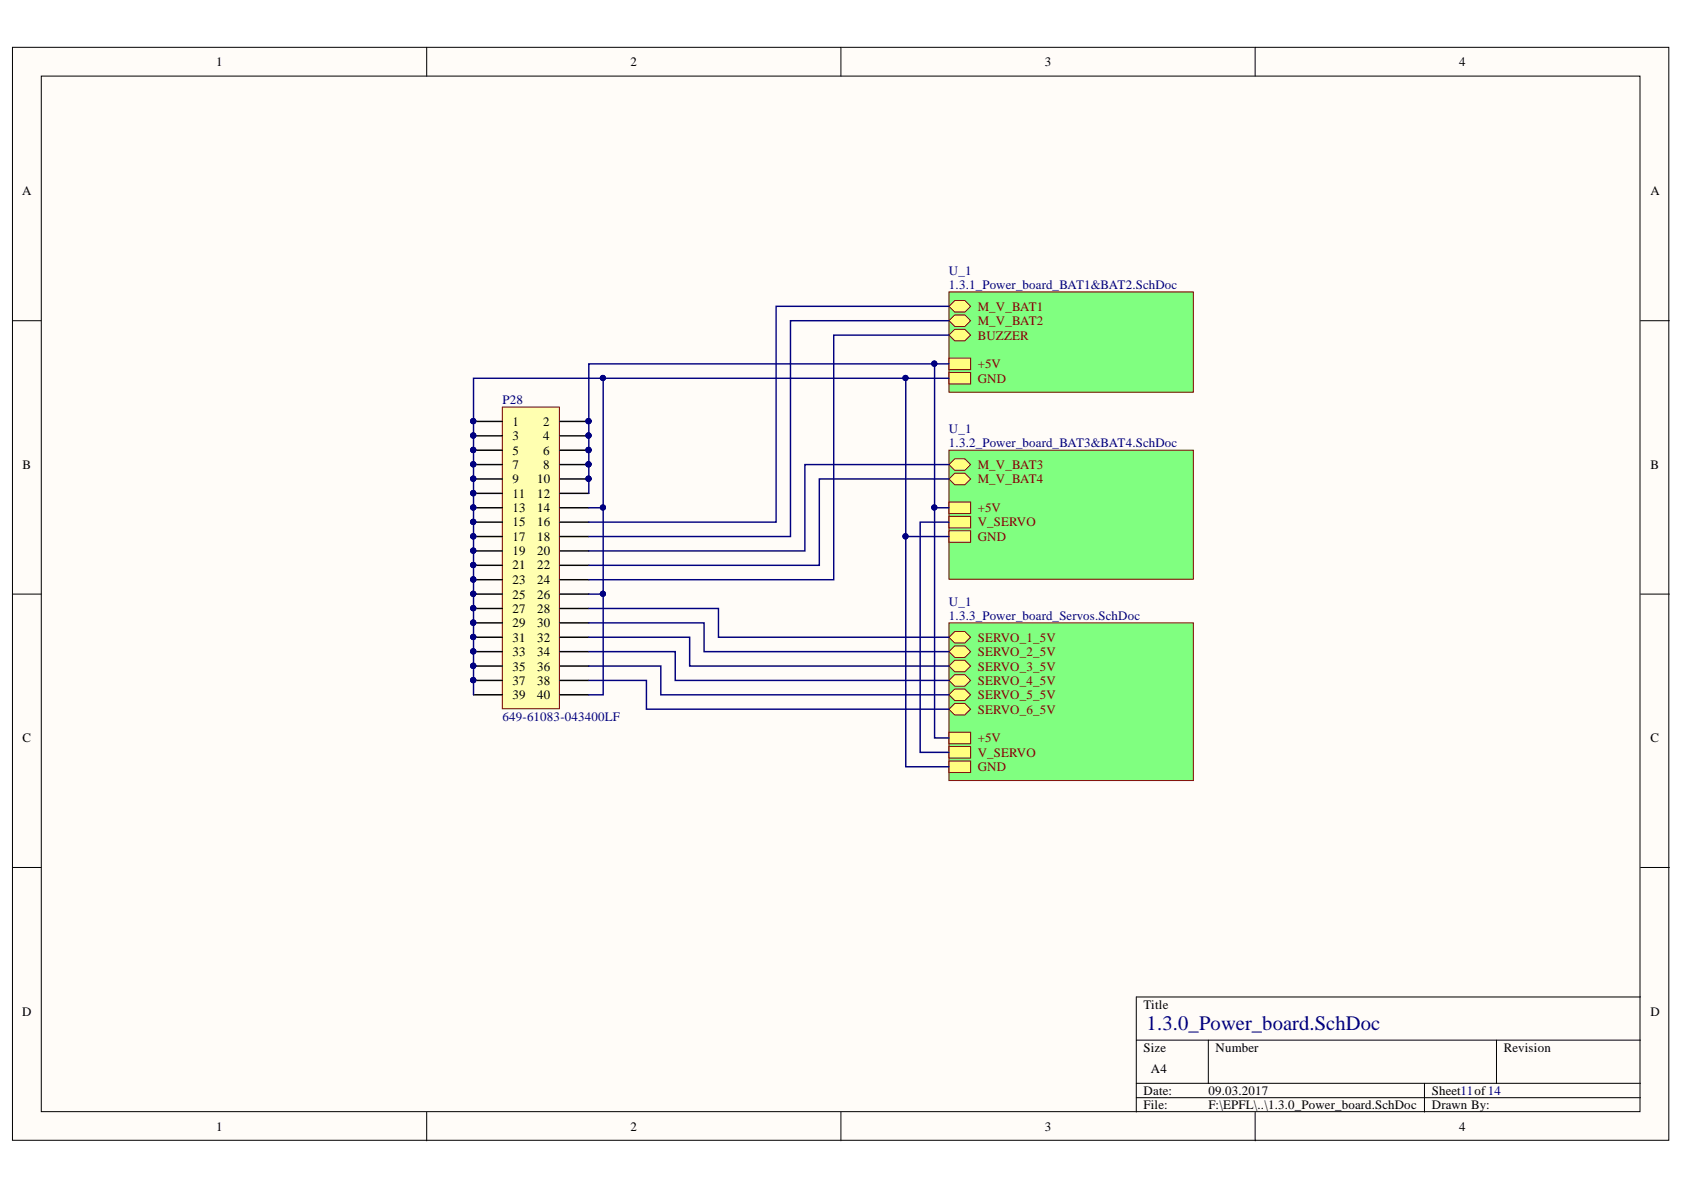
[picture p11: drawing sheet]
<svg xmlns="http://www.w3.org/2000/svg" width="297mm" height="210mm" viewBox="0 0 297 210" stroke-linecap="round" stroke-linejoin="round" font-family="sans-serif">
<g fill="#fffcf8" stroke="#000" stroke-width=".18">
<path d="M2.2 8.3h292.2v192.8h-292.2z"/>
<path d="M7.3 13.4h282v182.7h-282z"/>
</g>
<g fill="none" stroke="#000" stroke-width=".18">
<path d="M75.3 8.3v5.1M148.3 8.3v5.1M221.4 8.3v5.1M2.2 56.6h5.1M289.4 56.6h5.1M2.2 104.8h5.1M289.4 104.8h5.1M2.2 153h5.1M289.4 153h5.1M289.4 175.9h-89v20.3M75.3 196.2v5M148.3 196.2v5"/>
<path d="M200.4 183.5h89M200.4 191.1h89M200.4 193.6h89M213.1 183.5v7.6M221.4 196.2v5M251.3 191.1v5.1M264 183.5v7.6"/>
</g>
<path d="M88.6 71.8h10.1v53.2h-10.1z" fill="#ffffb0" stroke="#800000" stroke-width=".18"/>
<g fill="none" stroke="#000" stroke-width=".25">
<path d="M83.5 74.3h5.1M83.5 76.9h5.1M83.5 79.4h5.1M98.8 74.3h5.1M98.8 76.9h5.1M98.8 79.4h5.1M83.5 81.9h5.1M83.5 84.5h5.1M83.5 87h5.1M83.5 89.6h5.1M83.5 92.1h5.1M83.5 94.6h5.1"/>
<path d="M83.5 97.2h5.1M83.5 99.7h5.1M98.8 81.9h5.1M98.8 84.5h5.1M98.8 87h5.1M98.8 89.6h5.1M98.8 92.1h5.1M98.8 94.6h5.1M98.8 97.2h5.1M98.8 99.7h5.1M83.5 102.3h5.1M83.5 104.8h5.1"/>
<path d="M83.5 107.3h5.1M83.5 109.9h5.1M83.5 112.4h5.1M83.5 114.9h5.1M83.5 117.5h5.1M98.8 102.3h5.1M98.8 104.8h5.1M98.8 107.3h5.1M98.8 109.9h5.1M98.8 112.4h5.1M98.8 114.9h5.1M98.8 117.5h5.1"/>
<path d="M83.5 120h5.1M83.5 122.6h5.1M98.8 120h5.1M98.8 122.6h5.1"/>
</g>
<g fill="#000080" stroke="#000080" stroke-width=".18">
<circle cx="83.5" cy="74.3" r=".46"/>
<circle cx="103.8" cy="74.3" r=".46"/>
<circle cx="83.5" cy="76.8" r=".46"/>
<circle cx="103.8" cy="76.8" r=".46"/>
<circle cx="83.5" cy="79.4" r=".46"/>
<circle cx="103.8" cy="79.4" r=".46"/>
<circle cx="83.5" cy="81.9" r=".46"/>
<circle cx="103.8" cy="81.9" r=".46"/>
<circle cx="83.5" cy="84.4" r=".46"/>
<circle cx="103.8" cy="84.4" r=".46"/>
<circle cx="83.5" cy="87" r=".46"/>
<circle cx="83.5" cy="89.5" r=".46"/>
<circle cx="83.5" cy="92.1" r=".46"/>
<circle cx="83.5" cy="94.6" r=".46"/>
<circle cx="83.5" cy="97.1" r=".46"/>
<circle cx="83.5" cy="99.7" r=".46"/>
<circle cx="83.5" cy="102.2" r=".46"/>
<circle cx="83.5" cy="104.7" r=".46"/>
<circle cx="83.5" cy="107.3" r=".46"/>
<circle cx="83.5" cy="109.8" r=".46"/>
<circle cx="83.5" cy="112.4" r=".46"/>
<circle cx="83.5" cy="114.9" r=".46"/>
<circle cx="83.5" cy="117.4" r=".46"/>
<circle cx="83.5" cy="120" r=".46"/>
</g>
<path d="M167.4 109.9h43.1v27.8h-43.1z" fill="#80ff80" stroke="#800000" stroke-width=".18"/>
<path d="M167.4 112.4l1-1h1.8l1 1-1 1h-1.8z" fill-rule="evenodd" fill="#ffff80"/>
<path d="M167.4 112.4l1-1h1.8l1 1-1 1h-1.8z" fill="none" stroke="#800000" stroke-width=".18"/>
<path d="M167.4 114.9l1-1h1.8l1 1-1 1.1h-1.8z" fill-rule="evenodd" fill="#ffff80"/>
<path d="M167.4 114.9l1-1h1.8l1 1-1 1.1h-1.8z" fill="none" stroke="#800000" stroke-width=".18"/>
<path d="M167.4 117.5l1-1h1.8l1 1-1 1h-1.8z" fill-rule="evenodd" fill="#ffff80"/>
<path d="M167.4 117.5l1-1h1.8l1 1-1 1h-1.8z" fill="none" stroke="#800000" stroke-width=".18"/>
<path d="M167.4 120l1-1h1.8l1 1-1 1h-1.8z" fill-rule="evenodd" fill="#ffff80"/>
<path d="M167.4 120l1-1h1.8l1 1-1 1h-1.8z" fill="none" stroke="#800000" stroke-width=".18"/>
<path d="M167.4 122.6l1-1.1h1.8l1 1.1-1 1h-1.8z" fill-rule="evenodd" fill="#ffff80"/>
<path d="M167.4 122.6l1-1.1h1.8l1 1.1-1 1h-1.8z" fill="none" stroke="#800000" stroke-width=".18"/>
<path d="M167.4 125.1l1-1h1.8l1 1-1 1h-1.8z" fill-rule="evenodd" fill="#ffff80"/>
<path d="M167.4 125.1l1-1h1.8l1 1-1 1h-1.8z" fill="none" stroke="#800000" stroke-width=".18"/>
<path d="M167.4 134.2h3.8v2.1h-3.8z" fill-rule="evenodd" fill="#ffff80"/>
<path d="M167.4 134.2h3.8v2.1h-3.8z" fill="none" stroke="#800000" stroke-width=".18"/>
<path d="M167.4 129.2h3.8v2h-3.8z" fill-rule="evenodd" fill="#ffff80"/>
<path d="M167.4 129.2h3.8v2h-3.8z" fill="none" stroke="#800000" stroke-width=".18"/>
<path d="M167.4 131.7h3.8v2h-3.8z" fill-rule="evenodd" fill="#ffff80"/>
<path d="M167.4 131.7h3.8v2h-3.8z" fill="none" stroke="#800000" stroke-width=".18"/>
<path d="M167.4 51.5h43.1v17.7h-43.1z" fill="#80ff80" stroke="#800000" stroke-width=".18"/>
<path d="M167.4 59.1l1-1h1.8l1 1-1 1h-1.8z" fill-rule="evenodd" fill="#ffff80"/>
<path d="M167.4 59.1l1-1h1.8l1 1-1 1h-1.8z" fill="none" stroke="#800000" stroke-width=".18"/>
<path d="M167.4 54l1-1h1.8l1 1-1 1h-1.8z" fill-rule="evenodd" fill="#ffff80"/>
<path d="M167.4 54l1-1h1.8l1 1-1 1h-1.8z" fill="none" stroke="#800000" stroke-width=".18"/>
<path d="M167.4 56.6l1-1h1.8l1 1-1 1h-1.8z" fill-rule="evenodd" fill="#ffff80"/>
<path d="M167.4 56.6l1-1h1.8l1 1-1 1h-1.8z" fill="none" stroke="#800000" stroke-width=".18"/>
<path d="M167.4 65.7h3.8v2h-3.8z" fill-rule="evenodd" fill="#ffff80"/>
<path d="M167.4 65.7h3.8v2h-3.8z" fill="none" stroke="#800000" stroke-width=".18"/>
<path d="M167.4 63.2h3.8v2h-3.8z" fill-rule="evenodd" fill="#ffff80"/>
<path d="M167.4 63.2h3.8v2h-3.8z" fill="none" stroke="#800000" stroke-width=".18"/>
<path d="M167.4 79.4h43.1v22.8h-43.1z" fill="#80ff80" stroke="#800000" stroke-width=".18"/>
<path d="M167.4 81.9l1-1h1.8l1 1-1 1.1h-1.8z" fill-rule="evenodd" fill="#ffff80"/>
<path d="M167.4 81.9l1-1h1.8l1 1-1 1.1h-1.8z" fill="none" stroke="#800000" stroke-width=".18"/>
<path d="M167.4 93.6h3.8v2.1h-3.8z" fill-rule="evenodd" fill="#ffff80"/>
<path d="M167.4 93.6h3.8v2.1h-3.8z" fill="none" stroke="#800000" stroke-width=".18"/>
<path d="M167.4 88.5h3.8v2.1h-3.8z" fill-rule="evenodd" fill="#ffff80"/>
<path d="M167.4 88.5h3.8v2.1h-3.8z" fill="none" stroke="#800000" stroke-width=".18"/>
<path d="M167.4 84.5l1-1h1.8l1 1-1 1h-1.8z" fill-rule="evenodd" fill="#ffff80"/>
<path d="M167.4 84.5l1-1h1.8l1 1-1 1h-1.8z" fill="none" stroke="#800000" stroke-width=".18"/>
<path d="M167.4 91.1h3.8v2h-3.8z" fill-rule="evenodd" fill="#ffff80"/>
<path d="M167.4 91.1h3.8v2h-3.8z" fill="none" stroke="#800000" stroke-width=".18"/>
<g fill="none" stroke="#000080" stroke-width=".25">
<path d="M167.4 59.1h-20.3v43.2h-43.2M167.4 56.6h-28v38h-35.5M167.4 54h-30.5v38.1h-33M106.4 66.7v55.9h-2.5M159.8 66.7v68.5h7.6M164.8 64.2v25.4h2.6M167.4 66.7h-83.9v55.9M167.4 64.2h-63.5v22.8M103.9 89.6h2.5M159.8 94.6h7.6M164.8 89.6v40.6h2.6M167.4 92.1h-5.1v40.6h5.1"/>
<path d="M167.4 84.5h-22.9v15.2h-40.6M167.4 81.9h-25.4v15.3h-38.1M103.9 117.5h12.7v5.1h50.8M103.9 114.9h15.2v5.1h48.3M103.9 112.4h17.7v5.1h45.8M103.9 109.9h20.3v5h43.2M103.9 107.3h22.8v5.1h40.7M103.9 104.8h2.5M103.9 120h10.1v5.1h53.4"/>
</g>
<g fill="#000080" stroke="#000080" stroke-width=".18">
<circle cx="159.7" cy="66.7" r=".46"/>
<circle cx="106.3" cy="66.7" r=".46"/>
<circle cx="83.5" cy="74.3" r=".46"/>
<circle cx="83.5" cy="76.8" r=".46"/>
<circle cx="83.5" cy="79.4" r=".46"/>
<circle cx="83.5" cy="81.9" r=".46"/>
<circle cx="83.5" cy="84.4" r=".46"/>
<circle cx="83.5" cy="87" r=".46"/>
<circle cx="83.5" cy="89.5" r=".46"/>
<circle cx="83.5" cy="92.1" r=".46"/>
<circle cx="83.5" cy="94.6" r=".46"/>
<circle cx="83.5" cy="97.1" r=".46"/>
<circle cx="83.5" cy="99.7" r=".46"/>
<circle cx="83.5" cy="102.2" r=".46"/>
<circle cx="83.5" cy="104.7" r=".46"/>
<circle cx="83.5" cy="107.3" r=".46"/>
<circle cx="83.5" cy="109.8" r=".46"/>
<circle cx="83.5" cy="112.4" r=".46"/>
<circle cx="83.5" cy="114.9" r=".46"/>
<circle cx="83.5" cy="117.4" r=".46"/>
<circle cx="83.5" cy="120" r=".46"/>
<circle cx="164.8" cy="89.5" r=".46"/>
<circle cx="164.8" cy="64.1" r=".46"/>
<circle cx="159.7" cy="94.6" r=".46"/>
<circle cx="106.3" cy="104.7" r=".46"/>
<circle cx="106.3" cy="89.5" r=".46"/>
<circle cx="103.8" cy="84.4" r=".46"/>
<circle cx="103.8" cy="81.9" r=".46"/>
<circle cx="103.8" cy="79.4" r=".46"/>
<circle cx="103.8" cy="76.8" r=".46"/>
<circle cx="103.8" cy="74.3" r=".46"/>
</g>
<text font-size="3.6" fill="#000080" x="202.2" y="181.6">1.3.0_Power_board.SchDoc</text>
<g font-size="2.3">
<text x="38.1" y="11.7">1</text>
<text x="111.2" y="11.7">2</text>
<text x="184.3" y="11.7">3</text>
<text x="257.4" y="11.7">4</text>
<text x="3.9" y="34.5">A</text>
<text x="291.1" y="34.5">A</text>
<text x="90.4" y="75.1">1</text>
<text x="90.4" y="77.6">3</text>
<text x="95.8" y="75.1">2</text>
<text x="95.8" y="77.6">4</text>
<text x="4" y="82.7">B</text>
<text x="90.4" y="80.2">5</text>
<text x="90.4" y="82.7">7</text>
<text x="95.8" y="80.2">6</text>
<text x="95.8" y="82.7">8</text>
<text x="291.1" y="82.7">B</text>
<text x="90.4" y="85.2">9</text>
<text x="90.4" y="87.8">11</text>
<text x="94.7" y="85.2">10</text>
<text x="94.7" y="87.8">12</text>
<text x="90.4" y="90.3">13</text>
<text x="90.4" y="92.8">15</text>
<text x="90.4" y="95.4">17</text>
<text x="94.7" y="90.3">14</text>
<text x="94.7" y="92.8">16</text>
<text x="94.7" y="95.4">18</text>
<text x="90.4" y="97.9">19</text>
<text x="90.4" y="100.4">21</text>
<text x="94.7" y="97.9">20</text>
<text x="94.7" y="100.4">22</text>
<text x="90.4" y="103">23</text>
<text x="90.4" y="105.6">25</text>
<text x="94.7" y="103">24</text>
<text x="94.7" y="105.6">26</text>
<text x="90.4" y="108.1">27</text>
<text x="90.4" y="110.7">29</text>
<text x="90.4" y="113.2">31</text>
<text x="94.7" y="108.1">28</text>
<text x="94.7" y="110.7">30</text>
<text x="94.7" y="113.2">32</text>
<text x="90.4" y="115.7">33</text>
<text x="90.4" y="118.3">35</text>
<text x="94.7" y="115.7">34</text>
<text x="94.7" y="118.3">36</text>
<text x="90.4" y="120.8">37</text>
<text x="90.4" y="123.3">39</text>
<text x="94.7" y="120.8">38</text>
<text x="94.7" y="123.3">40</text>
<text x="4" y="130.9">C</text>
<text x="291.1" y="130.9">C</text>
<text x="3.9" y="179.2">D</text>
<text x="201.7" y="177.9">Title</text>
<text x="291.1" y="179.2">D</text>
<text x="201.7" y="185.5">Size</text>
<text x="214.4" y="185.5">Number</text>
<text x="265.2" y="185.5">Revision</text>
<text x="203" y="189.3">A4</text>
<text x="201.7" y="193.1">Date:</text>
<text x="201.7" y="195.7">File:</text>
<text x="213.1" y="193.1">09.03.2017</text>
<text x="213.1" y="195.7">F:\EPFL\..\1.3.0_Power_board.SchDoc</text>
<text x="252.6" y="193.1">Sheet11of14</text>
<text x="252.6" y="195.7">Drawn By:</text>
<text x="38.1" y="199.5">1</text>
<text x="111.2" y="199.5">2</text>
<text x="184.3" y="199.5">3</text>
<text x="257.4" y="199.5">4</text>
</g>
<g font-size="2.3" fill="#000080">
<text x="167.4" y="48.5">U_1</text>
<text x="167.4" y="51">1.3.1_Power_board_BAT1&amp;BAT2.SchDoc</text>
<text x="88.6" y="71.3">P28</text>
<text x="167.4" y="76.4">U_1</text>
<text x="167.4" y="78.9">1.3.2_Power_board_BAT3&amp;BAT4.SchDoc</text>
<text x="167.4" y="106.9">U_1</text>
<text x="167.4" y="109.4">1.3.3_Power_board_Servos.SchDoc</text>
<text x="88.6" y="127.1">649-61083-043400LF</text>
</g>
<g font-size="2.3" fill="#800000">
<text x="172.5" y="59.9">BUZZER</text>
<text x="172.5" y="54.8">M_V_BAT1</text>
<text x="172.5" y="57.4">M_V_BAT2</text>
<text x="172.5" y="65">+5V</text>
<text x="172.5" y="67.5">GND</text>
<text x="172.5" y="82.7">M_V_BAT3</text>
<text x="172.5" y="85.2">M_V_BAT4</text>
<text x="172.5" y="95.4">GND</text>
<text x="172.5" y="90.3">+5V</text>
<text x="172.5" y="92.8">V_SERVO</text>
<text x="172.5" y="113.2">SERVO_1_5V</text>
<text x="172.5" y="115.7">SERVO_2_5V</text>
<text x="172.5" y="118.3">SERVO_3_5V</text>
<text x="172.5" y="120.8">SERVO_4_5V</text>
<text x="172.5" y="123.3">SERVO_5_5V</text>
<text x="172.5" y="125.9">SERVO_6_5V</text>
<text x="172.5" y="130.9">+5V</text>
<text x="172.5" y="136">GND</text>
<text x="172.5" y="133.5">V_SERVO</text>
</g>
</svg>
